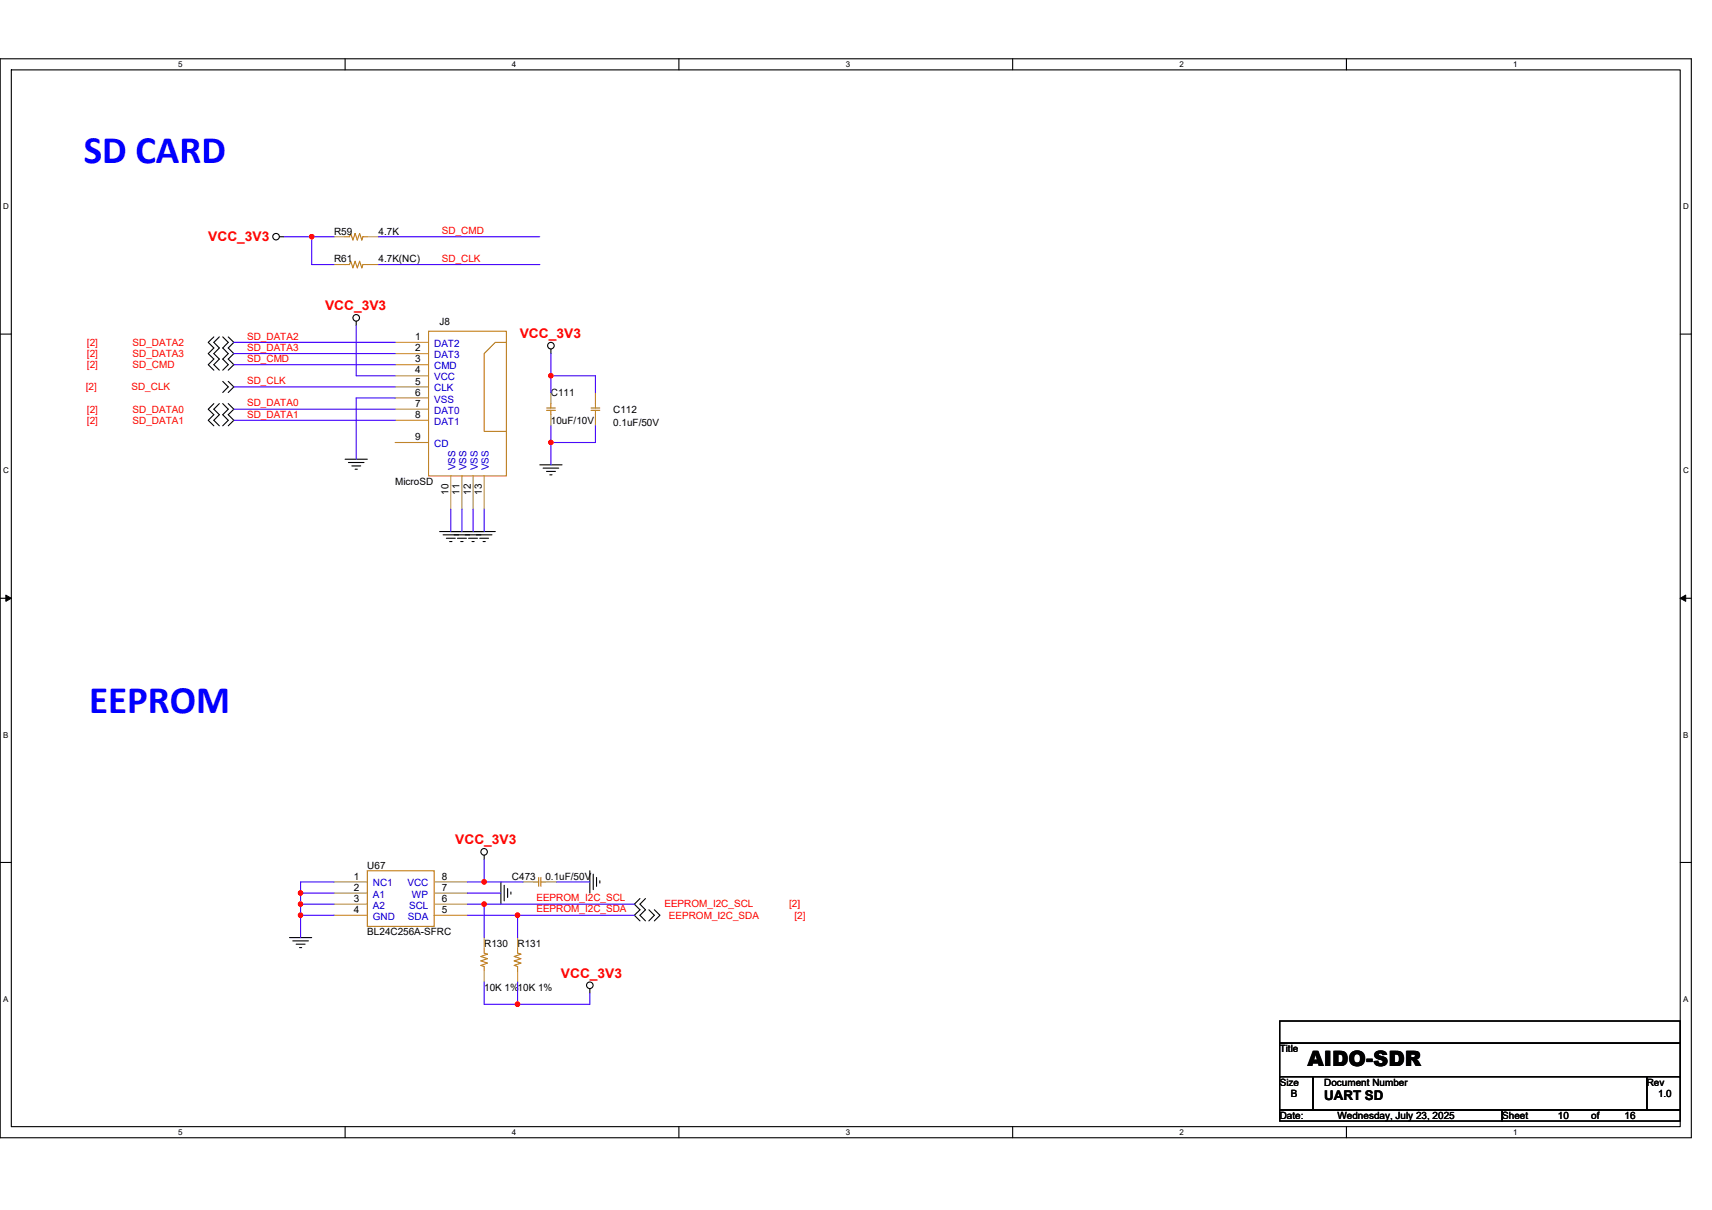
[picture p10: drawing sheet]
<svg xmlns="http://www.w3.org/2000/svg" width="297mm" height="210mm" viewBox="0 0 297 210" stroke-linecap="round" stroke-linejoin="round" font-family="sans-serif">
<path d="M0 10.2h293.5v187.2h-293.5zM2 12.1h289.5v183.4h-289.5z" fill="none" stroke="#000" stroke-width=".19"/>
<g fill="#fff">
<path d="M30.9 10.4h.8v1.6h-.8z"/>
<path d="M30.9 195.7h.8v1.6h-.8z"/>
</g>
<path d="M59.9 10.2v1.9M59.9 195.5v1.9" fill="none" stroke="#000" stroke-width=".19"/>
<g fill="#fff">
<path d="M88.8 10.4h.8v1.6h-.8z"/>
<path d="M88.8 195.7h.8v1.6h-.8z"/>
</g>
<path d="M117.8 10.2v1.9M117.8 195.5v1.9" fill="none" stroke="#000" stroke-width=".19"/>
<g fill="#fff">
<path d="M146.7 10.4h.8v1.6h-.8z"/>
<path d="M146.7 195.7h.8v1.6h-.8z"/>
</g>
<path d="M175.7 10.2v1.9M175.7 195.5v1.9" fill="none" stroke="#000" stroke-width=".19"/>
<g fill="#fff">
<path d="M204.7 10.4h.7v1.6h-.7z"/>
<path d="M204.7 195.7h.7v1.6h-.7z"/>
</g>
<path d="M233.6 10.2v1.9M233.6 195.5v1.9" fill="none" stroke="#000" stroke-width=".19"/>
<g fill="#fff">
<path d="M262.6 10.4h.7v1.6h-.7z"/>
<path d="M262.6 195.7h.7v1.6h-.7z"/>
<path d="M.5 35.1h1v1.5h-1z"/>
<path d="M292 35.1h1v1.5h-1z"/>
<path d="M.5 80.9h1v1.5h-1z"/>
<path d="M292 80.9h1v1.5h-1z"/>
</g>
<path d="M0 58h2M291.5 58h2" fill="none" stroke="#000" stroke-width=".19"/>
<g fill="#fff">
<path d="M.5 126.7h.9v1.6h-.9z"/>
<path d="M292 126.7h.9v1.6h-.9z"/>
</g>
<path d="M0 103.8h2M291.5 103.8h2" fill="none" stroke="#000" stroke-width=".19"/>
<path d="M1 103.3l1 .5-1 .6zM291.5 103.8l1-.5v1.1z" fill="#000" stroke="#000" stroke-width=".17"/>
<g fill="#fff">
<path d="M.5 172.6h.9v1.5h-.9z"/>
<path d="M292 172.6h.9v1.5h-.9z"/>
</g>
<g fill="none" stroke="#000" stroke-width=".19">
<path d="M37.1 58.5l-1 .9 1 1-1 1 1 .9-1 1 1 .9M38.1 58.5l-1 .9 1 1-1 1 1 .9-1 1 1 .9M38.6 58.5l1 .9-1 1 1 1-1 .9 1 1-1 .9M39.6 58.5l1 .9-1 1 1 1-1 .9 1 1-1 .9M48.5 41.1h.8M61.8 55.8v.7M37.1 70l-1 1 1 1-1 .9 1 1M38.1 70l-1 1 1 1-1 .9 1 1M38.6 66.2l1 .9-1 1M38.6 70l1 1-1 1 1 .9-1 1M39.6 66.2l1 .9-1 1M39.6 70l1 1-1 1 1 .9-1 1"/>
<path d="M59.9 79.7h3.8M95.6 60.6v.8M60.4 80.3h2.8M61 80.9h1.6M61.6 81.4h.4M76.9 92.8h2.7M77.4 93.4h1.6M78 94h.4M78.8 92.8h2.7M79.4 93.4h1.5M79.9 94h.4M80.7 92.8h2.7"/>
<path d="M81.3 93.4h1.5M81.9 94h.4M82.7 92.8h2.7M83.2 93.4h1.6M83.8 94h.4M84 92.2h-7.7M85.9 92.2h-7.7M93.7 80.7h3.8M94.2 81.2h2.7M94.8 81.8h1.6M95.4 82.4h.4M0 149.7h2"/>
<path d="M84 148.4v.8M86.9 153.1v3.8M87.5 153.6v2.7M88.1 154.2v1.5M88.6 154.8v.4M102.3 151.1v3.9M102.9 151.7v2.7M103.5 152.3v1.5M104.1 152.8v.4M111 155.9l-.9 1 .9 1-.9 .9 .9 1M112 155.9l-1 1 1 1-1 .9 1 1M112.6 157.9l.9 .9-.9 1"/>
<path d="M113.5 157.9l1 .9-1 1M291.5 149.7h2M50.2 162.7h3.9M50.8 163.3h2.7M51.4 163.9h1.5M52 164.4h.3M102.3 171.6v.8M222 177.2h69.5v3.8h-69.5zM222 181h69.5v5.8h-69.5zM222 186.8h5.8v5.8h-5.8zM222 192.6h38.6v1.9h-38.6zM227.8 186.8h57.9v5.8h-57.9z"/>
<path d="M260.6 192.6h30.9v1.9h-30.9zM285.7 186.8h5.8v5.8h-5.8z"/>
<circle cx="47.9" cy="41.1" r=".57"/>
<circle cx="61.8" cy="55.2" r=".57"/>
<circle cx="95.6" cy="60" r=".57"/>
<circle cx="84" cy="147.8" r=".57"/>
<circle cx="102.3" cy="171" r=".57"/>
</g>
<g fill="none" stroke="#cc8006" stroke-width=".19">
<path d="M59.9 41.1h.7l.3-.6 .3 1.2 .4-1.2 .4 1.2 .4-1.2 .4 1.2 .2-.6h.7M59.9 45.9h.7l.3-.6 .3 1.2 .4-1.2 .4 1.2 .4-1.2 .4 1.2 .2-.6h.7M74.4 57.5h13.5v25.1h-13.5zM87.9 59.4h-2l-1.9 2v13.5h3.9M94.8 71.2h1.6M94.8 70.8h1.6M95.6 71.2v.8M95.6 70v.8M102.5 71.2h1.6M102.5 70.8h1.6M103.3 71.2v.8M103.3 70v.8"/>
<path d="M63.7 151.1h11.6v9.7h-11.6zM92.7 153.1h.8M93.5 152.3v1.5M93.8 152.3v1.5M93.8 153.1h.8M84 164.6v.8l.6 .2-1.2 .4 1.2 .4-1.2 .4 1.2 .3-1.2 .4 .6 .2v.8M89.8 164.6v.8l.6 .2-1.2 .4 1.2 .4-1.2 .4 1.2 .3-1.2 .4 .6 .2v.8"/>
</g>
<g fill="none" stroke="#a84" stroke-width=".19">
<path d="M58 41.1h1.9M58 45.9h1.9M63.7 41.1h2M63.7 45.9h2M68.6 59.4h5.8M68.6 61.4h5.8M68.6 63.3h5.8M68.6 65.2h5.8M68.6 67.1h5.8M68.6 69.1h5.8M68.6 71h5.8M68.6 72.9h5.8"/>
<path d="M68.6 76.8h5.8M95.6 72v1.9M95.6 68.1v1.9M103.3 72v1.9M103.3 68.1v1.9M78.2 82.6v5.8M80.2 82.6v5.8M82.1 82.6v5.8M84 82.6v5.8M58 153.1h5.7M58 155h5.7M58 156.9h5.7"/>
<path d="M58 158.8h5.7M75.3 153.1h5.8M75.3 158.8h5.8M75.3 156.9h5.8M75.3 155h5.8M90.8 153.1h1.9M94.6 153.1h2M84 162.7v1.9M84 168.5v1.9M89.8 162.7v1.9M89.8 168.5v1.9"/>
</g>
<g fill="none" stroke="#4200ff" stroke-width=".19">
<path d="M40.6 59.4h28M49.3 41.1h4.8M54.1 41.1h3.9M54.1 41.1v4.8h3.9M61.8 56.5v8.7h6.8M65.7 41.1h28M65.7 45.9h28M40.6 61.4h28M40.6 63.3h28M40.6 67.1h28M40.6 71h28M40.6 72.9h28"/>
<path d="M68.6 69.1h-6.8v10.6M95.6 65.2h7.7v2.9M95.6 61.4v3.8M95.6 65.2v2.9M95.6 73.9v2.9M95.6 76.8v3.9M103.3 73.9v2.9h-7.7M78.2 88.4v3.8M80.2 88.4v3.8M82.1 88.4v3.8M84 88.4v3.8M52.2 158.8v3.9"/>
<path d="M52.2 155v1.9M52.2 158.8h5.8M52.2 156.9h5.8M52.2 156.9v1.9M58 153.1h-5.8v1.9h5.8M81.1 153.1h2.9M81.1 156.9h2.9M81.1 155h5.8M81.1 158.8h8.7M84 149.2v3.9h6.8M84 156.9v5.8M84 156.9h26.1"/>
<path d="M89.8 158.8v3.9M89.8 158.8h20.3M96.6 153.1h5.7M84 170.4v3.9h5.8M89.8 170.4v3.9M102.3 172.4v1.9h-12.5"/>
</g>
<g fill="#f00" stroke="#f00" stroke-width=".19">
<circle cx="52.1" cy="158.8" r=".38"/>
<circle cx="52.1" cy="156.9" r=".38"/>
<circle cx="84" cy="153" r=".38"/>
<circle cx="89.8" cy="158.8" r=".38"/>
<circle cx="84" cy="156.9" r=".38"/>
<circle cx="52.1" cy="155" r=".38"/>
<circle cx="89.8" cy="174.3" r=".38"/>
<circle cx="54.1" cy="41.1" r=".38"/>
<circle cx="95.6" cy="65.2" r=".38"/>
<circle cx="95.6" cy="76.8" r=".38"/>
</g>
<g font-size="6.8" fill="#00f">
<text x="14.5" y="28.2">SD CARD</text>
<text x="15.5" y="123.8">EEPROM</text>
</g>
<text font-size="3.7" x="226.9" y="185.1">AIDO-SDR</text>
<g font-size="2.3" fill="#f00">
<text x="36.1" y="41.9">VCC_3V3</text>
<text x="56.4" y="53.8">VCC_3V3</text>
<text x="90.2" y="58.7">VCC_3V3</text>
<text x="79" y="146.5">VCC_3V3</text>
<text x="97.3" y="169.7">VCC_3V3</text>
</g>
<text font-size="2.3" x="229.8" y="190.9">UART SD</text>
<g font-size="1.7">
<text x="58" y="40.7">R59</text>
<text x="65.7" y="40.7">4.7K</text>
<text x="58" y="45.5">R61</text>
<text x="65.7" y="45.5">4.7K(NC)</text>
<text x="72" y="59">1</text>
<text x="76.3" y="56.3">J8</text>
<text x="72" y="61">2</text>
<text x="72" y="62.9">3</text>
<text x="72" y="64.8">4</text>
<text x="72" y="66.7">5</text>
<text x="72" y="68.7">6</text>
<text x="72" y="70.6">7</text>
<text x="95.6" y="68.7">C111</text>
<text x="106.4" y="71.6">C112</text>
<text x="72" y="72.5">8</text>
<text x="72" y="76.4">9</text>
<text x="95.6" y="73.5">10uF/10V</text>
<text x="106.4" y="73.9">0.1uF/50V</text>
<text x="68.6" y="84.1">MicroSD</text>
<text x="77.8" y="85.9" transform="rotate(-90 77.8 85.9)">10</text>
<text x="79.8" y="85.9" transform="rotate(-90 79.8 85.9)">11</text>
<text x="81.7" y="85.9" transform="rotate(-90 81.7 85.9)">12</text>
<text x="83.6" y="85.9" transform="rotate(-90 83.6 85.9)">13</text>
<text x="61.4" y="152.7">1</text>
<text x="61.4" y="154.6">2</text>
<text x="63.7" y="150.7">U67</text>
<text x="76.7" y="154.6">7</text>
<text x="76.7" y="152.7">8</text>
<text x="88.8" y="152.7">C473</text>
<text x="94.6" y="152.7">0.1uF/50V</text>
<text x="61.4" y="156.5">3</text>
<text x="61.4" y="158.4">4</text>
<text x="76.7" y="156.5">6</text>
<text x="76.7" y="158.4">5</text>
<text x="63.7" y="162.3">BL24C256A-SFRC</text>
<text x="84" y="164.3">R130</text>
<text x="89.8" y="164.3">R131</text>
<text x="84" y="172">10K 1%10K 1%</text>
<text x="222" y="182.6">Title</text>
<text x="222" y="188.4">Size</text>
<text x="224" y="190.3">B</text>
<text x="229.8" y="188.4">Document Number</text>
<text x="285.7" y="188.4">Rev</text>
<text x="287.7" y="190.3">1.0</text>
<text x="222" y="194.2">Date:</text>
<text x="232.1" y="194.2">Wednesday, July 23, 2025</text>
<text x="260.6" y="194.2">Sheet</text>
<text x="270.3" y="194.2">10</text>
<text x="276.1" y="194.2">of</text>
<text x="281.9" y="194.2">16</text>
</g>
<g font-size="1.7" fill="#f00">
<text x="76.7" y="40.6">SD_CMD</text>
<text x="76.7" y="45.4">SD_CLK</text>
<text x="42.9" y="58.9">SD_DATA2</text>
<text x="15.1" y="60">[2]</text>
<text x="15.1" y="61.9">[2]</text>
<text x="15.1" y="63.9">[2]</text>
<text x="23" y="60">SD_DATA2</text>
<text x="23" y="61.9">SD_DATA3</text>
<text x="23" y="63.9">SD_CMD</text>
<text x="42.9" y="60.9">SD_DATA3</text>
<text x="42.9" y="62.8">SD_CMD</text>
<text x="14.9" y="67.7">[2]</text>
<text x="15.1" y="71.6">[2]</text>
<text x="22.8" y="67.7">SD_CLK</text>
<text x="23" y="71.6">SD_DATA0</text>
<text x="42.9" y="66.7">SD_CLK</text>
<text x="42.9" y="70.5">SD_DATA0</text>
<text x="15.1" y="73.5">[2]</text>
<text x="23" y="73.5">SD_DATA1</text>
<text x="42.9" y="72.5">SD_DATA1</text>
<text x="93.1" y="156.4">EEPROM_I2C_SCL</text>
<text x="93.1" y="158.3">EEPROM_I2C_SDA</text>
<text x="115.3" y="157.5">EEPROM_I2C_SCL</text>
<text x="116.1" y="159.4">EEPROM_I2C_SDA</text>
<text x="136.9" y="157.5">[2]</text>
<text x="137.9" y="159.4">[2]</text>
</g>
<g font-size="1.7" fill="#00c">
<text x="75.3" y="60.2">DAT2</text>
<text x="75.3" y="62.1">DAT3</text>
<text x="75.3" y="64.1">CMD</text>
<text x="75.3" y="66">VCC</text>
<text x="75.3" y="67.9">CLK</text>
<text x="75.3" y="69.8">VSS</text>
<text x="75.3" y="71.8">DAT0</text>
<text x="75.3" y="73.7">DAT1</text>
<text x="75.3" y="77.6">CD</text>
<text x="79" y="81.6" transform="rotate(-90 79 81.6)">VSS</text>
<text x="81" y="81.6" transform="rotate(-90 81 81.6)">VSS</text>
<text x="82.9" y="81.6" transform="rotate(-90 82.9 81.6)">VSS</text>
<text x="84.8" y="81.6" transform="rotate(-90 84.8 81.6)">VSS</text>
<text x="64.7" y="153.8">NC1</text>
<text x="64.7" y="155.8">A1</text>
<text x="70.7" y="153.8">VCC</text>
<text x="71.5" y="155.8">WP</text>
<text x="64.7" y="157.7">A2</text>
<text x="64.7" y="159.6">GND</text>
<text x="70.8" y="159.6">SDA</text>
<text x="71" y="157.7">SCL</text>
</g>
<g font-size="1.4">
<text x="30.9" y="11.7">5</text>
<text x="88.8" y="11.7">4</text>
<text x="146.7" y="11.7">3</text>
<text x="204.7" y="11.7">2</text>
<text x="262.6" y="11.7">1</text>
<text x=".5" y="36.3">D</text>
<text x="292" y="36.3">D</text>
<text x=".5" y="82.1">C</text>
<text x="292" y="82.1">C</text>
<text x=".5" y="128">B</text>
<text x="292" y="128">B</text>
<text x=".5" y="173.8">A</text>
<text x="292" y="173.8">A</text>
<text x="30.9" y="197">5</text>
<text x="88.8" y="197">4</text>
<text x="146.7" y="197">3</text>
<text x="204.7" y="197">2</text>
<text x="262.6" y="197">1</text>
</g>
</svg>
